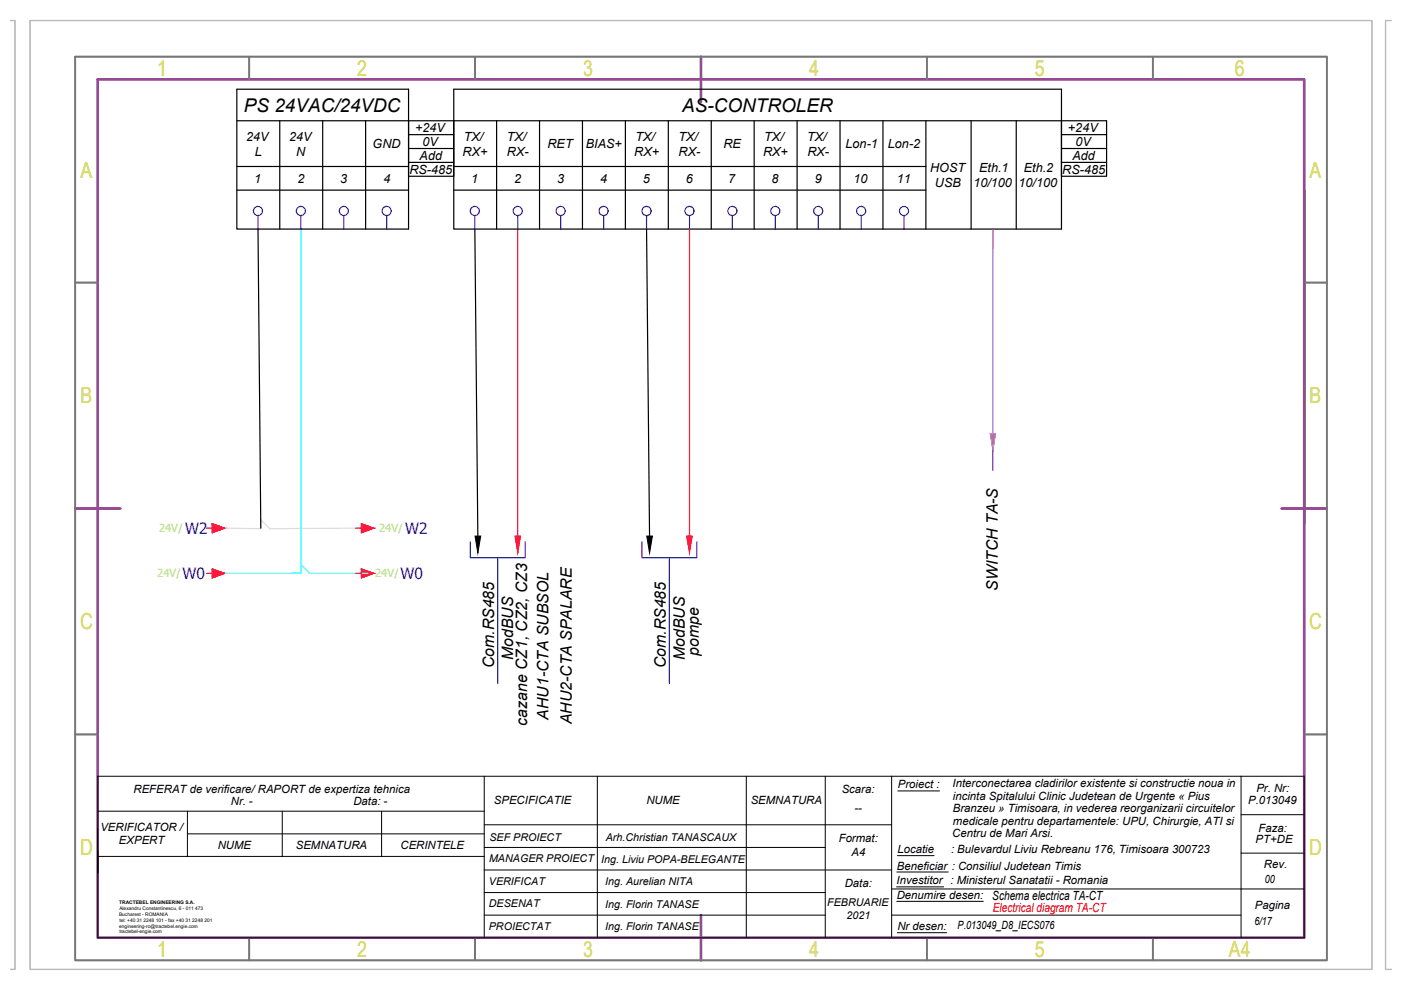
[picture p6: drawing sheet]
<svg xmlns="http://www.w3.org/2000/svg" width="297mm" height="210mm" viewBox="0 0 297 210" stroke-linecap="round" stroke-linejoin="round" font-family="sans-serif">
<!-- layer: CP_LINENORM -->
<path d="M2.1 4.4h1.1v201.1h-1.1M6.4 4.4h284.5v201.1h-284.5zM295 4.4h-1.2v201.1h1.2" fill="none" stroke="#bababa" stroke-width=".25"/>
<!-- layer: CP_FRAME -->
<path d="M20.7 16.8h255.8v182h-255.8zM148.6 12v9.6M15.9 107.8h9.6M271.7 107.8h9.6M148.6 194v9.6" fill="none" stroke="#954a95" stroke-width=".51"/>
<!-- layer: CP_FRREF -->
<g fill="none" stroke="#767676" stroke-width=".36">
<path d="M15.9 12h265.4v191.6h-265.4zM52.8 12v4.8M100.7 12v4.8M196.5 12v4.8M244.4 12v4.8M15.9 59.9h4.8M276.5 59.9h4.8M15.9 155.7h4.8M276.5 155.7h4.8M52.8 198.8v4.8M100.7 198.8v4.8M196.5 198.8v4.8"/>
<path d="M244.4 198.8v4.8"/>
</g>
<!-- layer: EPLAN311 -->
<g fill="#f00" stroke="#f00" stroke-width=".21">
<path d="M109.2 113.7h1.2l-.6 3.6z"/>
<path d="M145.6 113.7h1.2l-.6 3.6z"/>
<path d="M45 111l2.6 1h-2.6zM45 112v1l2.6-1z"/>
<path d="M45 120.6l2.6 1h-2.6zM45 121.6v.9l2.6-.9z"/>
<path d="M76.6 111l2.6 1h-2.6zM76.6 112v1l2.6-1z"/>
<path d="M76.6 120.6l2.6 1h-2.6zM76.6 121.6v.9l2.6-.9z"/>
</g>
<path d="M47.6 112l7.7 .1v-1.9l1.9 1.9 18.2-.1" fill="none" stroke="#dcdcdc" stroke-width=".25"/>
<path d="M63.8 48.6v73h-16.2M61.9 121.6h1.9v-1.9l1.9 1.9h12.4" fill="none" stroke="#0ff" stroke-width=".25"/>
<!-- layer: 0 -->
<g fill="none" stroke="#000" stroke-width=".25">
<path d="M50.2 18.9h36.4v29.7h-36.4zM96.2 18.9h128.9v29.7h-128.9zM50.2 25.6h184.4v11.8h-9.5v-11.8M50.2 35.3h36.4M59.3 25.6v23M68.4 25.6v23M77.5 25.6v23M86.6 25.6v11.8h9.6v-11.8M86.6 28.5h9.6M86.6 31.5h9.6M86.6 34.4h9.6M96.2 35.3h100.1"/>
<path d="M105.3 25.6v23M114.4 25.6v23M123.5 25.6v23M132.6 25.6v23M141.7 25.6v23M150.8 25.6v23M159.9 25.6v23M169 25.6v23M178.1 25.6v23M187.2 25.6v23M196.3 25.6v23M205.9 25.6v23"/>
<path d="M215.5 25.6v23M225.1 28.5h9.5M225.1 31.5h9.5M225.1 34.4h9.5M50.2 40.3h36.4M54.7 48.6l.6 63.4M96.2 40.3h100.1M100.7 48.6l.6 65.1M137.1 48.6l.6 65.1M276.7 40.4v70.6"/>
</g>
<!-- layer: EPLAN311 -->
<path d="M109.8 48.6v65.1M146.2 48.6v65.1M43.8 112h1.2M45 111l2.6 1-2.6 1zM75.4 112h1.2M76.6 111l2.6 1-2.6 1zM43.8 121.6h1.2M45 120.6l2.6 1-2.6 .9zM75.4 121.6h1.2M76.6 120.6l2.6 1-2.6 .9z" fill="none" stroke="#f00" stroke-width=".25"/>
<!-- layer: 0 -->
<path d="M210.5 95.5v4.2M99.7 114.9v3.4h11.6v-3.4M105.5 118.3v26.6M136.1 114.9v3.4h11.7v-3.4M141.9 118.3v26.6" fill="none" stroke="#00f" stroke-width=".25"/>
<path d="M100.7 113.7h1.2l-.6 3.6zM137.1 113.7h1.2l-.6 3.6z" fill="#000" stroke="#000" stroke-width=".21"/>
<path d="M210.5 48.6v43.3" fill="none" stroke="#f0f" stroke-width=".25"/>
<!-- layer: EPLAN302 -->
<g fill="none" stroke="#00f" stroke-width=".25">
<path d="M54.7 45.7v2.9M63.8 45.7v2.9M72.9 45.7v2.9M82 45.7v2.9M100.7 45.7v2.9M109.8 45.7v2.9M118.9 45.7v2.9M128 45.7v2.9M137.1 45.7v2.9M146.2 45.7v2.9M155.3 45.7v2.9M164.4 45.7v2.9"/>
<path d="M173.5 45.7v2.9M182.6 45.7v2.9M191.7 45.7v2.9"/>
<circle cx="54.7" cy="44.7" r=".96"/>
<circle cx="63.8" cy="44.7" r=".96"/>
<circle cx="72.9" cy="44.7" r=".96"/>
<circle cx="82" cy="44.7" r=".96"/>
<circle cx="100.7" cy="44.7" r=".96"/>
<circle cx="109.8" cy="44.7" r=".96"/>
<circle cx="118.9" cy="44.7" r=".96"/>
<circle cx="128" cy="44.7" r=".96"/>
<circle cx="137.1" cy="44.7" r=".96"/>
<circle cx="146.2" cy="44.7" r=".96"/>
<circle cx="155.3" cy="44.7" r=".96"/>
<circle cx="164.4" cy="44.7" r=".96"/>
<circle cx="173.5" cy="44.7" r=".96"/>
<circle cx="182.6" cy="44.7" r=".96"/>
<circle cx="191.7" cy="44.7" r=".96"/>
</g>
<!-- layer: c_cartus text -->
<g fill="none" stroke="#000" stroke-width=".21">
<path d="M20.7 175.6v9.6M20.7 172h82M39.7 172v9.6M39.7 176.8h63M59.8 172v9.6M80.9 172v9.6M102.7 174.9h86.3M102.7 179.7h72.3M102.7 164.6v34.2M126.6 164.6v34.2M158.2 164.6v34.2M175 164.6v34.2"/>
<path d="M189 164.6v34.2M190.4 167.7h8.8M263.1 164.6v34.2M263.1 172.7h13.4M276.5 164.6h-255.8v34.2h255.8M20.7 181.6h82M102.7 184.5h86.3M102.7 189.2h72.3M102.7 194h72.3M189 188.5h87.5M189 194h74.1M190.1 188h10"/>
<path d="M190.1 191.1h18.4M190.1 184.9h10.9M190.3 197.8h10.4M190.3 181.4h7.7M263.1 180.9h13.4"/>
</g>
<!-- layer: a_has_UPU -->
<path d="M276.5 164.6v34.2" fill="none" stroke="#000" stroke-width=".21"/>
<!-- layer: 0 -->
<path d="M209.9 91.9h1.2l-.6 3.6z" fill="#f0f" stroke="#f0f" stroke-width=".21"/>
<g font-size="4.7" fill="#dddd6e">
<text x="33.3" y="16.1">1</text>
<text x="75.7" y="16.1">2</text>
<text x="123.6" y="16.1">3</text>
<text x="171.5" y="16.1">4</text>
<text x="219.4" y="16">5</text>
<text x="261.8" y="16.1">6</text>
<text x="17.1" y="37.6">A</text>
<text x="277.7" y="37.6">A</text>
<text x="17.1" y="85.5">B</text>
<text x="277.7" y="85.5">B</text>
<text x="17" y="133.4">C</text>
<text x="277.5" y="133.4">C</text>
<text x="17" y="181.3">D</text>
<text x="277.5" y="181.3">D</text>
<text x="33.3" y="202.9">1</text>
<text x="75.7" y="202.9">2</text>
<text x="123.6" y="202.9">3</text>
<text x="171.5" y="202.9">4</text>
<text x="219.4" y="202.9">5</text>
<text x="260.6" y="202.9">A4</text>
</g>
<g font-size="4">
<text x="51.7" y="23.7">PS 24VAC/24VDC</text>
<text x="144.7" y="23.7">AS-CONTROLER</text>
</g>
<g font-size="3.3" fill="#00f">
<text x="39.2" y="113.2">W2</text>
<text x="85.9" y="113.2">W2</text>
<text x="38.7" y="122.8">W0</text>
<text x="84.9" y="122.8">W0</text>
</g>
<g font-size="3.3">
<text x="211.6" y="125.2" transform="rotate(-90 211.6 125.2)">SWITCH TA-S</text>
<text x="104.8" y="141.6" transform="rotate(-90 104.8 141.6)">Com.RS485</text>
<text x="108.8" y="139.9" transform="rotate(-90 108.8 139.9)">ModBUS</text>
<text x="141.2" y="141.6" transform="rotate(-90 141.2 141.6)">Com.RS485</text>
<text x="145.2" y="139.9" transform="rotate(-90 145.2 139.9)">ModBUS</text>
<text x="148.2" y="139" transform="rotate(-90 148.2 139)">pompe</text>
<text x="111.7" y="153.8" transform="rotate(-90 111.7 153.8)">cazane CZ1, CZ2, CZ3</text>
<text x="116.3" y="152.6" transform="rotate(-90 116.3 152.6)">AHU1-CTA SUBSOL</text>
<text x="121.2" y="153.5" transform="rotate(-90 121.2 153.5)">AHU2-CTA SPALARE</text>
</g>
<g font-size="2.7">
<text x="52.2" y="29.8">24V</text>
<text x="61.3" y="29.8">24V</text>
<text x="88" y="28">+24V</text>
<text x="98.3" y="29.8">TX/</text>
<text x="107.4" y="29.8">TX/</text>
<text x="134.7" y="29.8">TX/</text>
<text x="143.8" y="29.8">TX/</text>
<text x="162" y="29.8">TX/</text>
<text x="171.1" y="29.8">TX/</text>
<text x="226.4" y="28">+24V</text>
<text x="54" y="33">L</text>
<text x="62.8" y="33">N</text>
<text x="79" y="31.4">GND</text>
<text x="89" y="33.9">Add</text>
<text x="89.6" y="31">0V</text>
<text x="98.1" y="33">RX+</text>
<text x="107.5" y="33">RX-</text>
<text x="116.1" y="31.4">RET</text>
<text x="124.2" y="31.4">BIAS+</text>
<text x="134.5" y="33">RX+</text>
<text x="143.9" y="33">RX-</text>
<text x="153.4" y="31.4">RE</text>
<text x="161.8" y="33">RX+</text>
<text x="171.2" y="33">RX-</text>
<text x="179.3" y="31.4">Lon-1</text>
<text x="188.3" y="31.4">Lon-2</text>
<text x="227.4" y="33.9">Add</text>
<text x="228" y="31">0V</text>
<text x="53.9" y="38.8">1</text>
<text x="63" y="38.8">2</text>
<text x="72.1" y="38.7">3</text>
<text x="81.3" y="38.7">4</text>
<text x="86.8" y="36.8">RS-485</text>
<text x="99.9" y="38.8">1</text>
<text x="109" y="38.8">2</text>
<text x="118.1" y="38.7">3</text>
<text x="127.3" y="38.7">4</text>
<text x="136.3" y="38.7">5</text>
<text x="145.4" y="38.7">6</text>
<text x="154.4" y="38.7">7</text>
<text x="163.6" y="38.7">8</text>
<text x="172.7" y="38.7">9</text>
<text x="181" y="38.7">10</text>
<text x="190.2" y="38.8">11</text>
<text x="197.2" y="36.4">HOST</text>
<text x="198.2" y="39.7">USB</text>
<text x="206.4" y="39.7">10/100</text>
<text x="207.6" y="36.4">Eth.1</text>
<text x="215.9" y="39.7">10/100</text>
<text x="217.1" y="36.4">Eth.2</text>
<text x="225.2" y="36.8">RS-485</text>
<text x="210.4" y="190.8">Schema electrica TA-CT</text>
</g>
<text font-size="2.7" fill="#f00" x="210.5" y="193.3">Electrical diagram TA-CT</text>
<g font-size="2.4" fill="#a5dd6e">
<text x="33.7" y="112.9">24V/</text>
<text x="80.4" y="112.9">24V/</text>
<text x="33.3" y="122.4">24V/</text>
<text x="79.6" y="122.4">24V/</text>
</g>
<g font-size="2.4">
<text x="190.4" y="167.2">Proiect :</text>
<text x="202" y="166.9">Interconectarea cladirilor existente si constructie noua in</text>
<text x="266.4" y="167.8">Pr. Nr:</text>
<text x="28.3" y="168.1">REFERAT de verificare/ RAPORT de expertiza tehnica</text>
<text x="49" y="170.7">Nr. -</text>
<text x="74.9" y="170.7">Data: -</text>
<text x="104.7" y="170.4">SPECIFICATIE</text>
<text x="137" y="170.4">NUME</text>
<text x="159.2" y="170.4">SEMNATURA</text>
<text x="178.5" y="168.2">Scara:</text>
<text x="181.2" y="172.1">--</text>
<text x="202" y="172.2">Branzeu » Timisoara, in vederea reorganizarii circuitelor</text>
<text x="202" y="169.6">incinta Spitalului Clinic Judetean de Urgente « Pius</text>
<text x="264.7" y="170.5">P.013049</text>
<text x="21.3" y="176.3">VERIFICATOR /</text>
<text x="25.2" y="178.9">EXPERT</text>
<text x="177.8" y="178.5">Format:</text>
<text x="201.9" y="177.6">Centru de Mari Arsi.</text>
<text x="202" y="174.9">medicale pentru departamentele: UPU, Chirurgie, ATI si</text>
<text x="266.2" y="178.7">PT+DE</text>
<text x="266.8" y="176.5">Faza:</text>
<text x="46.2" y="180">NUME</text>
<text x="62.7" y="180">SEMNATURA</text>
<text x="84.9" y="180">CERINTELE</text>
<text x="180.6" y="181.5">A4</text>
<text x="190.1" y="184.4">Beneficiar : Consiliul Judetean Timis</text>
<text x="190.3" y="180.9">Locatie</text>
<text x="201.6" y="180.9">: Bulevardul Liviu Rebreanu 176, Timisoara 300723</text>
<text x="268" y="184.1">Rev.</text>
<text x="179.1" y="188.1">Data:</text>
<text x="190.1" y="187.5">Investitor : Ministerul Sanatatii - Romania</text>
<text x="190.1" y="190.6">Denumire desen:</text>
<text x="268.2" y="187.1">00</text>
<text x="190.3" y="197.2">Nr desen:</text>
<text x="203" y="196.9">P.013049_D8_IECS076</text>
<text x="265.9" y="196.1">6/17</text>
<text x="266.1" y="192.7">Pagina</text>
</g>
<g font-size="2.3">
<text x="103.8" y="178.3">SEF PROIECT</text>
<text x="128.4" y="178.3">Arh.Christian TANASCAUX</text>
<text x="103.7" y="182.9">MANAGER PROIECT</text>
<text x="127.5" y="182.9">Ing. Liviu POPA-BELEGANTE</text>
<text x="103.7" y="187.6">VERIFICAT</text>
<text x="128.3" y="187.6">Ing. Aurelian NITA</text>
<text x="103.6" y="197.2">PROIECTAT</text>
<text x="103.7" y="192.4">DESENAT</text>
<text x="128.3" y="192.4">Ing. Florin TANASE</text>
<text x="128.3" y="197.2">Ing. Florin TANASE</text>
<text x="175.4" y="192.1">FEBRUARIE</text>
<text x="179.5" y="194.8">2021</text>
</g>
<g font-size="1">
<text x="25.3" y="191.6">TRACTEBEL ENGINEERING S.A.</text>
<text x="25.2" y="194.2">Bucharest - ROMANIA</text>
<text x="25.3" y="196.7">engineering-ro@tractebel.engie.com</text>
<text x="25.3" y="192.9">Alexandru Constantinescu, 6 - 011 473</text>
<text x="25.3" y="195.4">tel: +40 31 2248 101 - fax +40 31 2248 201</text>
<text x="25.3" y="197.9">tractebel-engie.com</text>
</g>
</svg>
